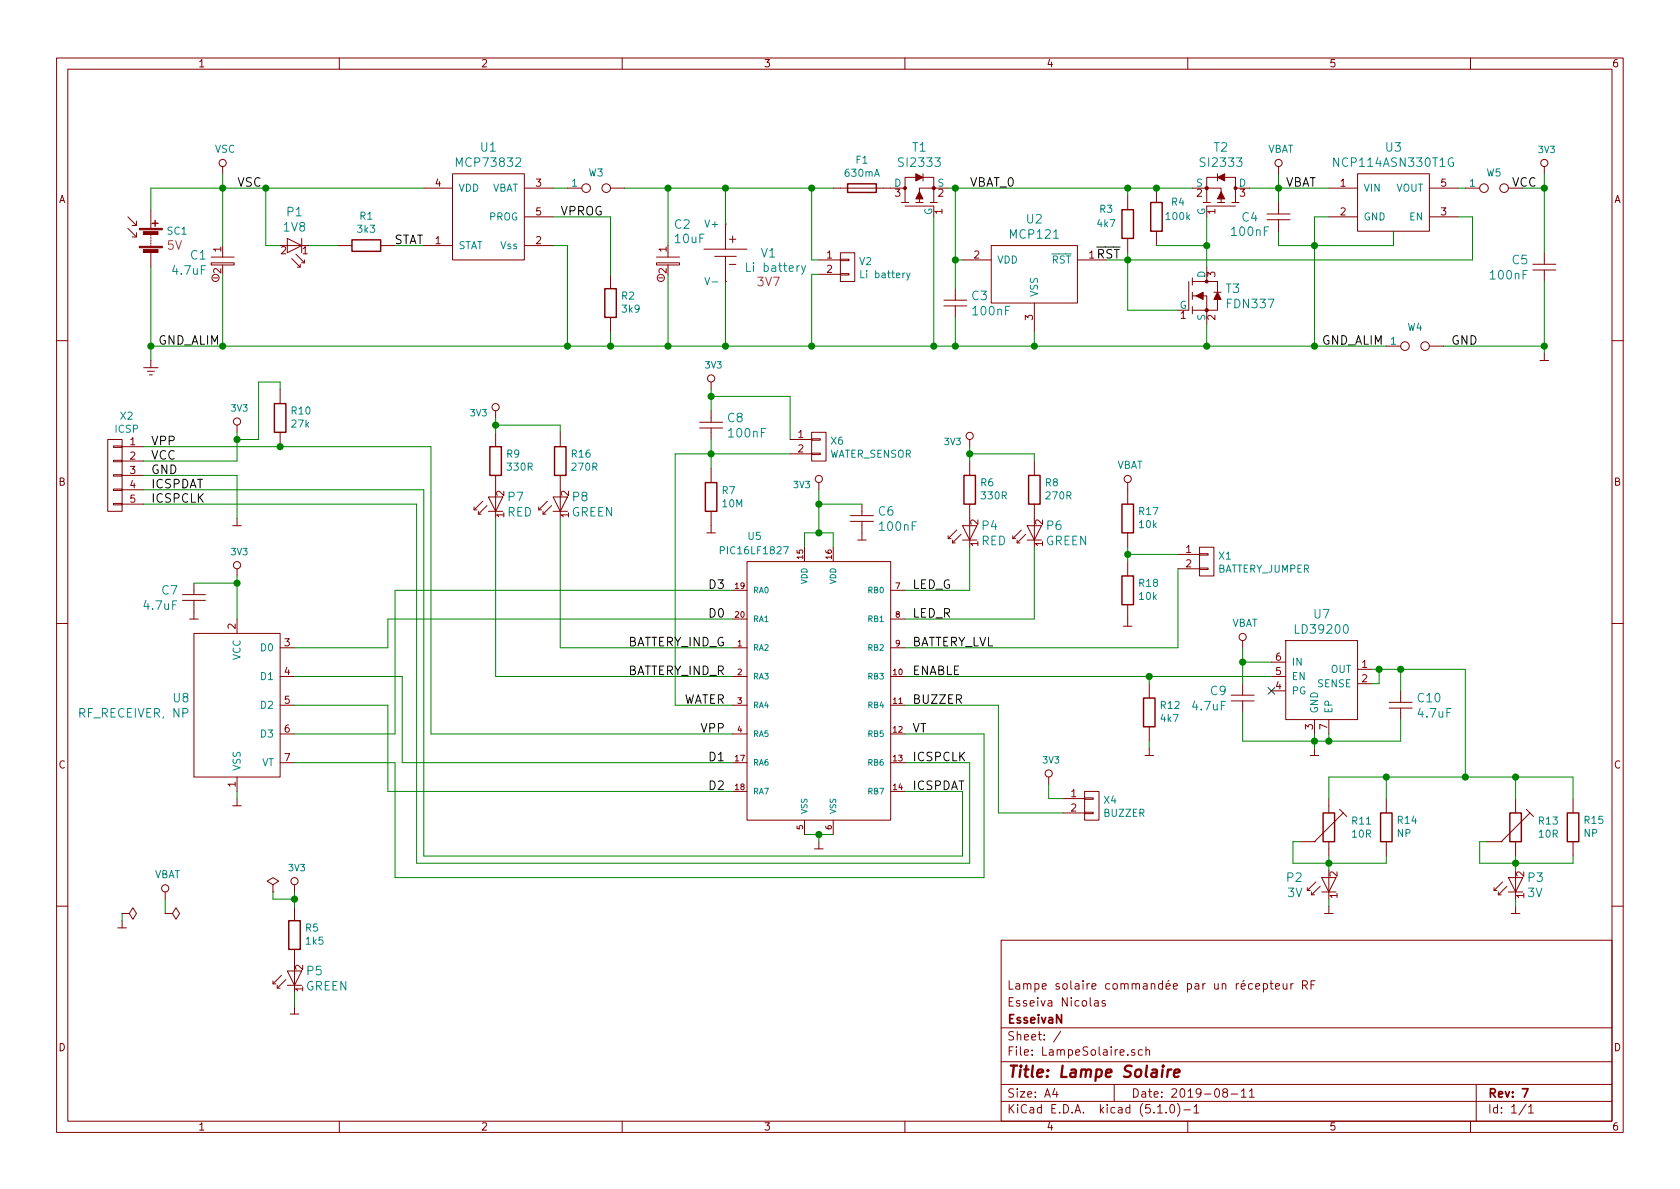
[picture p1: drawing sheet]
EESchema Schematic File Version 4
LIBS:LampeSolaire-cache
EELAYER 29 0
EELAYER END
$Descr A4 11693 8268
encoding utf-8
Sheet 1 1
Title "Lampe Solaire"
Date "2019-08-11"
Rev "7"
Comp "EsseivaN"
Comment1 "Esseiva Nicolas"
Comment2 "Lampe solaire commandée par un récepteur RF"
Comment3 ""
Comment4 ""
$EndDescr
$Comp
L 0EsseivaN_Lib:Solar_Cells SC1
U 1 1
P 1050 1650
F 0 "SC1" H 1158 1703 50  0000 L CNN
F 1 "Solar_Cells" H 1150 1650 50  0001 L CNN
F 2 "0EsseivaN_Lib:Pin_Header_Straight_1x02_Pitch2.54mm" V 1050 1710 50  0001 C CNN
F 3 "" V 1050 1710 50  0000 C CNN
F 4 "5V" H 1158 1604 60  0000 L CNN "Voltage"
	1    1050 1650
	1    0    0    -1  
$EndComp
$Comp
L 0EsseivaN_Lib:MCP73832 U1
U 1 1
P 3400 1500
F 0 "U1" H 3400 1987 60  0000 C CNN
F 1 "MCP73832" H 3400 1881 60  0000 C CNN
F 2 "0EsseivaN_Lib:SOT-23-5_HandSoldering" H 3450 1600 60  0001 C CNN
F 3 "" H 3450 1600 60  0001 C CNN
	1    3400 1500
	1    0    0    -1  
$EndComp
$Comp
L 0EsseivaN_Lib:LED P1
U 1 1
P 2050 1700
F 0 "P1" H 2050 1937 60  0000 C CNN
F 1 "1V8" H 2050 1831 60  0000 C CNN
F 2 "0EsseivaN_Lib:D_0603_HandSoldering" H 2050 1700 60  0001 C CNN
F 3 "" H 2050 1700 60  0000 C CNN
	1    2050 1700
	1    0    0    -1  
$EndComp
$Comp
L 0EsseivaN_Lib:R R1
U 1 1
P 2550 1700
F 0 "R1" V 2343 1700 50  0000 C CNN
F 1 "3k3" V 2434 1700 50  0000 C CNN
F 2 "0EsseivaN_Lib:R_0805_HandSoldering" V 2480 1700 50  0001 C CNN
F 3 "" H 2550 1700 50  0000 C CNN
	1    2550 1700
	0    1    1    0   
$EndComp
$Comp
L 0EsseivaN_Lib:MCP121 U2
U 1 1
P 7200 1800
F 0 "U2" H 7200 2087 60  0000 C CNN
F 1 "MCP121" H 7200 1981 60  0000 C CNN
F 2 "0EsseivaN_Lib:SOT-23_Handsoldering" H 7200 1800 60  0001 C CNN
F 3 "" H 7200 1800 60  0001 C CNN
	1    7200 1800
	1    0    0    -1  
$EndComp
$Comp
L 0EsseivaN_Lib:MIC5504 U3
U 1 1
P 9700 1400
F 0 "U3" H 9700 1787 60  0000 C CNN
F 1 "NCP114ASN330T1G" H 9700 1681 60  0000 C CNN
F 2 "0EsseivaN_Lib:TSOP-5" H 9750 1400 60  0001 C CNN
F 3 "" H 9750 1400 60  0001 C CNN
	1    9700 1400
	1    0    0    -1  
$EndComp
Text Label 9200 2400 0    60   ~ 0
GND_ALIM
Text Label 10700 1300 2    60   ~ 0
VCC
Text Label 7800 1800 2    60   ~ 0
~RST
Text Label 8950 1300 0    60   ~ 0
VBAT
Text Label 1650 1300 0    60   ~ 0
VSC
Text Label 2950 1700 2    60   ~ 0
STAT
Text Label 3900 1500 0    60   ~ 0
VPROG
$Comp
L 0EsseivaN_Lib:R R3
U 1 1
P 7850 1550
F 0 "R3" H 8000 1450 50  0000 C CNN
F 1 "4k7" H 8000 1550 50  0000 C CNN
F 2 "0EsseivaN_Lib:R_0805_HandSoldering" V 7780 1550 50  0001 C CNN
F 3 "" H 7850 1550 50  0000 C CNN
	1    7850 1550
	-1   0    0    1   
$EndComp
$Comp
L 0EsseivaN_Lib:CAPA C3
U 1 1
P 6650 2100
F 0 "C3" V 6597 2208 60  0000 L CNN
F 1 "100nF" V 6703 2208 60  0000 L CNN
F 2 "0EsseivaN_Lib:C_0805_HandSoldering" H 6650 2100 60  0001 C CNN
F 3 "" H 6650 2100 60  0000 C CNN
	1    6650 2100
	0    1    1    0   
$EndComp
$Comp
L 0EsseivaN_Lib:CAPA C5
U 1 1
P 10750 1850
F 0 "C5" V 10697 1743 60  0000 R CNN
F 1 "100nF" V 10803 1743 60  0000 R CNN
F 2 "0EsseivaN_Lib:C_0805_HandSoldering" H 10750 1850 60  0001 C CNN
F 3 "" H 10750 1850 60  0000 C CNN
	1    10750 1850
	0    1    1    0   
$EndComp
Text Label 6350 5500 0    60   ~ 0
ICSPDAT
Text Label 6350 5300 0    60   ~ 0
ICSPCLK
Text Label 5050 5100 2    60   ~ 0
VPP
$Comp
L 0EsseivaN_Lib:CONN_01X05 X2
U 1 1
P 800 3400
F 0 "X2" H 717 3915 50  0000 C CNN
F 1 "ICSP" H 717 3824 50  0000 C CNN
F 2 "0EsseivaN_Lib:Pin_Header_Straight_1x05_Pitch2.54mm" H 800 3400 50  0001 C CNN
F 3 "" H 800 3400 50  0000 C CNN
	1    800  3400
	-1   0    0    -1  
$EndComp
Text Label 1050 3400 0    60   ~ 0
ICSPDAT
Text Label 1050 3500 0    60   ~ 0
ICSPCLK
Text Label 1050 3100 0    60   ~ 0
VPP
Text Label 1050 3200 0    60   ~ 0
VCC
Text Label 1050 3300 0    60   ~ 0
GND
$Comp
L 0EsseivaN_Lib:CAPA C6
U 1 1
P 6000 3600
F 0 "C6" V 5947 3708 60  0000 L CNN
F 1 "100nF" V 6053 3708 60  0000 L CNN
F 2 "0EsseivaN_Lib:C_0805_HandSoldering" H 6000 3600 60  0001 C CNN
F 3 "" H 6000 3600 60  0000 C CNN
	1    6000 3600
	0    1    1    0   
$EndComp
$Comp
L 0EsseivaN_Lib:VBAT #PWR07
U 1 1
P 1150 6250
F 0 "#PWR07" H 1150 6100 50  0001 C CNN
F 1 "VBAT" H 1167 6423 50  0000 C CNN
F 2 "" H 1150 6250 50  0000 C CNN
F 3 "" H 1150 6250 50  0000 C CNN
	1    1150 6250
	1    0    0    -1  
$EndComp
$Comp
L 0EsseivaN_Lib:VSC #PWR01
U 1 1
P 1550 1200
F 0 "#PWR01" H 1550 1050 50  0001 C CNN
F 1 "VSC" H 1567 1373 50  0000 C CNN
F 2 "" H 1550 1200 50  0000 C CNN
F 3 "" H 1550 1200 50  0000 C CNN
	1    1550 1200
	1    0    0    -1  
$EndComp
$Comp
L 0EsseivaN_Lib:3V3 #PWR04
U 1 1
P 2050 6200
F 0 "#PWR04" H 2050 6050 50  0001 C CNN
F 1 "3V3" H 2067 6370 45  0000 C CNN
F 2 "" H 2050 6200 50  0000 C CNN
F 3 "" H 2050 6200 50  0000 C CNN
	1    2050 6200
	1    0    0    -1  
$EndComp
$Comp
L 0EsseivaN_Lib:3V3 #PWR015
U 1 1
P 5700 3400
F 0 "#PWR015" H 5700 3250 50  0001 C CNN
F 1 "3V3" H 5647 3437 45  0000 R CNN
F 2 "" H 5700 3400 50  0000 C CNN
F 3 "" H 5700 3400 50  0000 C CNN
	1    5700 3400
	1    0    0    -1  
$EndComp
$Comp
L 0EsseivaN_Lib:3V3 #PWR03
U 1 1
P 10750 1200
F 0 "#PWR03" H 10750 1050 50  0001 C CNN
F 1 "3V3" H 10767 1370 45  0000 C CNN
F 2 "" H 10750 1200 50  0000 C CNN
F 3 "" H 10750 1200 50  0000 C CNN
	1    10750 1200
	1    0    0    -1  
$EndComp
$Comp
L 0EsseivaN_Lib:LED P2
U 1 1
P 9250 6150
F 0 "P2" V 9197 5972 60  0000 R CNN
F 1 "3V" V 9303 5972 60  0000 R CNN
F 2 "0EsseivaN_Lib:Pin_Header_Straight_1x02_Pitch2.54mm" H 9250 6150 60  0001 C CNN
F 3 "" H 9250 6150 60  0000 C CNN
	1    9250 6150
	0    1    1    0   
$EndComp
$Comp
L 0EsseivaN_Lib:LED P3
U 1 1
P 10550 6150
F 0 "P3" V 10497 6228 60  0000 L CNN
F 1 "3V" V 10603 6228 60  0000 L CNN
F 2 "0EsseivaN_Lib:Pin_Header_Straight_1x02_Pitch2.54mm" H 10550 6150 60  0001 C CNN
F 3 "" H 10550 6150 60  0000 C CNN
	1    10550 6150
	0    1    1    0   
$EndComp
$Comp
L 0EsseivaN_Lib:Fuse F1
U 1 1
P 6000 1300
F 0 "F1" V 5803 1300 50  0000 C CNN
F 1 "630mA" V 5894 1300 50  0000 C CNN
F 2 "Fuse_Holders_and_Fuses:Fuse_SMD1206_HandSoldering" V 5930 1300 50  0001 C CNN
F 3 "" H 6000 1300 50  0000 C CNN
	1    6000 1300
	0    1    1    0   
$EndComp
$Comp
L 0EsseivaN_Lib:CAPA_P C1
U 1 1
P 1550 1800
F 0 "C1" V 1514 1693 60  0000 R CNN
F 1 "4.7uF" V 1620 1693 60  0000 R CNN
F 2 "0EsseivaN_Lib:C_0805_HandSoldering" H 1550 1800 60  0001 C CNN
F 3 "" H 1550 1800 60  0000 C CNN
	1    1550 1800
	0    1    1    0   
$EndComp
$Comp
L 0EsseivaN_Lib:TEST_2P W3
U 1 1
P 4150 1300
F 0 "W3" H 4150 1197 50  0000 C CNN
F 1 "TEST_2P" H 4150 1230 50  0001 C CNN
F 2 "0EsseivaN_Lib:Pin_Header_Straight_1x02_Pitch2.54mm" H 4150 1300 50  0001 C CNN
F 3 "" H 4150 1300 50  0000 C CNN
	1    4150 1300
	1    0    0    1   
$EndComp
$Comp
L power:PWR_FLAG #FLG02
U 1 1
P 850 6350
F 0 "#FLG02" H 850 6445 50  0001 C CNN
F 1 "PWR_FLAG" H 850 6530 50  0001 C CNN
F 2 "" H 850 6350 50  0000 C CNN
F 3 "" H 850 6350 50  0000 C CNN
	1    850  6350
	0    1    1    0   
$EndComp
Text Label 10100 2400 0    60   ~ 0
GND
$Comp
L 0EsseivaN_Lib:TEST_2P W4
U 1 1
P 9850 2400
F 0 "W4" H 9850 2533 50  0000 C CNN
F 1 "TEST_2P" H 9850 2330 50  0001 C CNN
F 2 "0EsseivaN_Lib:Pin_Header_Straight_1x02_Pitch2.54mm" H 9850 2400 50  0001 C CNN
F 3 "" H 9850 2400 50  0000 C CNN
	1    9850 2400
	1    0    0    -1  
$EndComp
Text Label 1100 2400 0    60   ~ 0
GND_ALIM
Wire Wire Line
	7850 1750 7850 1800
Wire Wire Line
	5700 3400 5700 3500
Connection ~ 10750 1300
Connection ~ 9150 1700
Wire Wire Line
	8900 1700 9150 1700
Wire Wire Line
	8900 1600 8900 1700
Connection ~ 8900 1300
Wire Wire Line
	8900 1300 8900 1400
Connection ~ 9150 2400
Wire Wire Line
	9150 1500 9250 1500
Connection ~ 6650 2400
Wire Wire Line
	6650 2400 6650 2200
Connection ~ 6650 1800
Wire Wire Line
	7850 1300 7850 1350
Wire Wire Line
	7700 1800 7850 1800
Wire Wire Line
	6650 1800 6700 1800
Wire Wire Line
	10750 1200 10750 1300
Wire Wire Line
	10750 1950 10750 2400
Wire Wire Line
	10250 1500 10150 1500
Wire Wire Line
	7200 2400 7200 2300
Connection ~ 6650 1300
Connection ~ 4650 2400
Connection ~ 4650 1300
Connection ~ 4250 2400
Wire Wire Line
	4650 2400 4650 1900
Wire Wire Line
	4350 1300 4650 1300
Wire Wire Line
	6650 1300 7850 1300
Wire Wire Line
	4650 1700 4650 1300
Connection ~ 1550 2400
Wire Wire Line
	1550 2400 1550 1900
Connection ~ 1550 1300
Wire Wire Line
	1550 1200 1550 1300
Connection ~ 3950 2400
Wire Wire Line
	4250 2400 4250 2300
Wire Wire Line
	3850 1500 4250 1500
Wire Wire Line
	3950 1700 3850 1700
Wire Wire Line
	3950 2400 3950 1700
Connection ~ 1850 1300
Wire Wire Line
	1550 1300 1850 1300
Wire Wire Line
	1850 1700 1850 1300
Wire Wire Line
	1850 1700 1950 1700
Wire Wire Line
	1650 3200 1650 3050
Wire Wire Line
	1650 3300 1650 3600
Wire Wire Line
	2950 3400 2950 5950
Wire Wire Line
	6700 5500 6300 5500
Wire Wire Line
	2900 3500 2900 6000
Wire Wire Line
	6750 6000 6750 5300
Wire Wire Line
	6750 5300 6300 5300
Wire Wire Line
	5700 3500 6000 3500
Connection ~ 5700 3500
Wire Wire Line
	2050 6200 2050 6250
Wire Wire Line
	1150 6250 1150 6350
Connection ~ 1050 2400
Wire Wire Line
	3850 1300 3950 1300
Wire Wire Line
	1050 1850 1050 2400
$Comp
L 0EsseivaN_Lib:GND #PWR017
U 1 1
P 6000 3700
F 0 "#PWR017" H 6000 3400 50  0001 C CNN
F 1 "GND" H 6000 3500 50  0001 C CNN
F 2 "" H 6000 3700 50  0000 C CNN
F 3 "" H 6000 3700 50  0000 C CNN
	1    6000 3700
	1    0    0    -1  
$EndComp
$Comp
L 0EsseivaN_Lib:GND #PWR023
U 1 1
P 9150 5200
F 0 "#PWR023" H 9150 4900 50  0001 C CNN
F 1 "GND" H 9150 5000 50  0001 C CNN
F 2 "" H 9150 5200 50  0000 C CNN
F 3 "" H 9150 5200 50  0000 C CNN
	1    9150 5200
	1    0    0    -1  
$EndComp
$Comp
L 0EsseivaN_Lib:GND #PWR05
U 1 1
P 850 6400
F 0 "#PWR05" H 850 6100 50  0001 C CNN
F 1 "GND" H 850 6200 50  0001 C CNN
F 2 "" H 850 6400 50  0000 C CNN
F 3 "" H 850 6400 50  0000 C CNN
	1    850  6400
	1    0    0    -1  
$EndComp
$Comp
L 0EsseivaN_Lib:GND #PWR013
U 1 1
P 1650 3600
F 0 "#PWR013" H 1650 3300 50  0001 C CNN
F 1 "GND" H 1650 3400 50  0001 C CNN
F 2 "" H 1650 3600 50  0000 C CNN
F 3 "" H 1650 3600 50  0000 C CNN
	1    1650 3600
	1    0    0    -1  
$EndComp
$Comp
L 0EsseivaN_Lib:GND #PWR016
U 1 1
P 5700 5850
F 0 "#PWR016" H 5700 5550 50  0001 C CNN
F 1 "GND" H 5700 5650 50  0001 C CNN
F 2 "" H 5700 5850 50  0000 C CNN
F 3 "" H 5700 5850 50  0000 C CNN
	1    5700 5850
	1    0    0    -1  
$EndComp
Wire Wire Line
	9700 1700 9700 1600
$Comp
L 0EsseivaN_Lib:GND #PWR032
U 1 1
P 9250 6300
F 0 "#PWR032" H 9250 6000 50  0001 C CNN
F 1 "GND" H 9250 6100 50  0001 C CNN
F 2 "" H 9250 6300 50  0000 C CNN
F 3 "" H 9250 6300 50  0000 C CNN
	1    9250 6300
	1    0    0    -1  
$EndComp
$Comp
L 0EsseivaN_Lib:TEST_2P W5
U 1 1
P 10400 1300
F 0 "W5" H 10400 1197 50  0000 C CNN
F 1 "TEST_2P" H 10400 1230 50  0001 C CNN
F 2 "0EsseivaN_Lib:Pin_Header_Straight_1x02_Pitch2.54mm" H 10400 1300 50  0001 C CNN
F 3 "" H 10400 1300 50  0000 C CNN
	1    10400 1300
	1    0    0    1   
$EndComp
Wire Wire Line
	10150 1300 10200 1300
Wire Wire Line
	10600 1300 10750 1300
Wire Wire Line
	10050 2400 10750 2400
$Comp
L 0EsseivaN_Lib:R R10
U 1 1
P 1950 2900
F 0 "R10" H 1880 2854 50  0000 R CNN
F 1 "27k" H 1880 2945 50  0000 R CNN
F 2 "0EsseivaN_Lib:R_0805_HandSoldering" V 1880 2900 50  0001 C CNN
F 3 "" H 1950 2900 50  0000 C CNN
	1    1950 2900
	-1   0    0    1   
$EndComp
$Comp
L power:PWR_FLAG #FLG03
U 1 1
P 1150 6350
F 0 "#FLG03" H 1150 6445 50  0001 C CNN
F 1 "PWR_FLAG" H 1150 6530 50  0001 C CNN
F 2 "" H 1150 6350 50  0000 C CNN
F 3 "" H 1150 6350 50  0000 C CNN
	1    1150 6350
	0    1    1    0   
$EndComp
$Comp
L power:PWR_FLAG #FLG01
U 1 1
P 1900 6200
F 0 "#FLG01" H 1900 6295 50  0001 C CNN
F 1 "PWR_FLAG" H 1900 6380 50  0001 C CNN
F 2 "" H 1900 6200 50  0000 C CNN
F 3 "" H 1900 6200 50  0000 C CNN
	1    1900 6200
	1    0    0    -1  
$EndComp
Wire Wire Line
	9150 1700 9700 1700
Wire Wire Line
	9150 1700 9150 1500
Wire Wire Line
	8900 1300 9250 1300
Wire Wire Line
	9150 2400 9650 2400
Wire Wire Line
	6650 2400 7200 2400
Wire Wire Line
	6650 1800 6650 2000
Wire Wire Line
	6650 1300 6650 1800
Wire Wire Line
	4650 1300 5050 1300
Wire Wire Line
	1550 2400 3950 2400
Wire Wire Line
	1550 1300 1550 1700
Wire Wire Line
	3950 2400 4250 2400
Wire Wire Line
	1850 1300 2950 1300
Wire Wire Line
	5700 3500 5700 3700
Wire Wire Line
	1050 2400 1550 2400
Wire Wire Line
	850  6350 850  6400
Wire Wire Line
	4650 2400 5050 2400
Wire Wire Line
	5050 1950 5050 2400
$Comp
L 0EsseivaN_Lib:MOSFET-P T1
U 1 1
P 6400 1300
F 0 "T1" H 6400 1587 60  0000 C CNN
F 1 "SI2333" H 6400 1481 60  0000 C CNN
F 2 "0EsseivaN_Lib:SOT-23_Handsoldering" H 6400 1275 60  0001 C CNN
F 3 "" H 6400 1275 60  0001 C CNN
	1    6400 1300
	1    0    0    -1  
$EndComp
Connection ~ 5050 1300
Wire Wire Line
	6600 1300 6650 1300
Wire Wire Line
	6500 1500 6500 2400
Connection ~ 6500 2400
Wire Wire Line
	6500 2400 6650 2400
$Comp
L 0EsseivaN_Lib:MOSFET-P T2
U 1 1
P 8500 1300
F 0 "T2" H 8500 1587 60  0000 C CNN
F 1 "SI2333" H 8500 1481 60  0000 C CNN
F 2 "0EsseivaN_Lib:SOT-23_Handsoldering" H 8500 1275 60  0001 C CNN
F 3 "" H 8500 1275 60  0001 C CNN
	1    8500 1300
	-1   0    0    -1  
$EndComp
$Comp
L 0EsseivaN_Lib:MOSFET-N T3
U 1 1
P 8400 2050
F 0 "T3" V 8347 2178 60  0000 L CNN
F 1 "FDN337" V 8453 2178 60  0000 L CNN
F 2 "0EsseivaN_Lib:SOT-23_Handsoldering" H 8400 2025 60  0001 C CNN
F 3 "" H 8400 2025 60  0001 C CNN
	1    8400 2050
	0    1    1    0   
$EndComp
Wire Wire Line
	10250 1500 10250 1800
Wire Wire Line
	7850 1300 8050 1300
Connection ~ 7850 1300
Wire Wire Line
	8700 1300 8900 1300
$Comp
L 0EsseivaN_Lib:R R4
U 1 1
P 8050 1500
F 0 "R4" H 7900 1400 50  0000 C CNN
F 1 "100k" H 7900 1500 50  0000 C CNN
F 2 "0EsseivaN_Lib:R_0805_HandSoldering" V 7980 1500 50  0001 C CNN
F 3 "" H 8050 1500 50  0000 C CNN
	1    8050 1500
	-1   0    0    1   
$EndComp
Wire Wire Line
	8050 1700 8400 1700
Wire Wire Line
	8400 1700 8400 1500
Wire Wire Line
	8400 1850 8400 1700
Connection ~ 8400 1700
Connection ~ 7850 1800
Wire Wire Line
	8200 2150 7850 2150
Wire Wire Line
	7850 2150 7850 1800
Wire Wire Line
	8400 2250 8400 2400
Connection ~ 8400 2400
Wire Wire Line
	8400 2400 9150 2400
Wire Wire Line
	7200 2400 8400 2400
Connection ~ 7200 2400
Connection ~ 8050 1300
Wire Wire Line
	8050 1300 8300 1300
Wire Wire Line
	10750 2450 10750 2400
Wire Wire Line
	1050 2400 1050 2500
$Comp
L 0EsseivaN_Lib:GND_ALIM #PWR06
U 1 1
P 1050 2500
F 0 "#PWR06" H 1050 2200 50  0001 C CNN
F 1 "GND_ALIM" H 1050 2300 50  0001 C CNN
F 2 "" H 1050 2500 50  0000 C CNN
F 3 "" H 1050 2500 50  0000 C CNN
	1    1050 2500
	1    0    0    -1  
$EndComp
Text Label 6750 1300 0    60   ~ 0
VBAT_0
Connection ~ 10750 2400
Wire Wire Line
	2750 1700 2950 1700
Wire Wire Line
	2150 1700 2350 1700
Wire Wire Line
	2950 5950 6700 5950
Wire Wire Line
	2900 6000 6750 6000
Wire Wire Line
	7850 1800 10250 1800
Wire Wire Line
	9250 6250 9250 6300
$Comp
L 0EsseivaN_Lib:GND #PWR0101
U 1 1
P 10550 6300
F 0 "#PWR0101" H 10550 6000 50  0001 C CNN
F 1 "GND" H 10550 6100 50  0001 C CNN
F 2 "" H 10550 6300 50  0000 C CNN
F 3 "" H 10550 6300 50  0000 C CNN
	1    10550 6300
	1    0    0    -1  
$EndComp
Wire Wire Line
	3000 5100 5100 5100
$Comp
L 0EsseivaN_Lib:CAPA C4
U 1 1
P 8900 1500
F 0 "C4" V 8900 1300 60  0000 C CNN
F 1 "100nF" V 9000 1300 60  0000 C CNN
F 2 "0EsseivaN_Lib:C_0805_HandSoldering" H 8900 1500 60  0001 C CNN
F 3 "" H 8900 1500 60  0000 C CNN
	1    8900 1500
	0    1    1    0   
$EndComp
$Comp
L 0EsseivaN_Lib:CAPA_P C2
U 1 1
P 4650 1800
F 0 "C2" V 4400 1900 60  0000 C CNN
F 1 "10uF" V 4500 1950 60  0000 C CNN
F 2 "0EsseivaN_Lib:C_0805_HandSoldering" H 4650 1800 60  0001 C CNN
F 3 "" H 4650 1800 60  0000 C CNN
	1    4650 1800
	0    1    1    0   
$EndComp
Text Label 6350 4700 0    60   ~ 0
ENABLE
$Comp
L 0EsseivaN_Lib:LED P4
U 1 1
P 6750 3700
F 0 "P4" V 6697 3778 60  0000 L CNN
F 1 "RED" V 6803 3778 60  0000 L CNN
F 2 "0EsseivaN_Lib:D_0603_HandSoldering" H 6750 3700 60  0001 C CNN
F 3 "" H 6750 3700 60  0000 C CNN
	1    6750 3700
	0    1    1    0   
$EndComp
Wire Wire Line
	1000 3100 1950 3100
Wire Wire Line
	1000 3200 1650 3200
Wire Wire Line
	1000 3300 1650 3300
Wire Wire Line
	1000 3400 2950 3400
Wire Wire Line
	1000 3500 2900 3500
$Comp
L 0EsseivaN_Lib:3V3 #PWR012
U 1 1
P 1650 3000
F 0 "#PWR012" H 1650 2850 50  0001 C CNN
F 1 "3V3" H 1667 3170 45  0000 C CNN
F 2 "" H 1650 3000 50  0000 C CNN
F 3 "" H 1650 3000 50  0000 C CNN
	1    1650 3000
	1    0    0    -1  
$EndComp
Connection ~ 1950 3100
Wire Wire Line
	1950 3100 3000 3100
Wire Wire Line
	1650 3050 1800 3050
Wire Wire Line
	1800 3050 1800 2650
Wire Wire Line
	1800 2650 1950 2650
Wire Wire Line
	1950 2650 1950 2700
Connection ~ 1650 3050
Wire Wire Line
	1650 3050 1650 3000
Wire Wire Line
	3000 3100 3000 5100
$Comp
L 0EsseivaN_Lib:R R6
U 1 1
P 6750 3400
F 0 "R6" H 6680 3354 50  0000 R CNN
F 1 "330R" H 6680 3445 50  0000 R CNN
F 2 "0EsseivaN_Lib:R_0805_HandSoldering" V 6680 3400 50  0001 C CNN
F 3 "" H 6750 3400 50  0000 C CNN
	1    6750 3400
	-1   0    0    1   
$EndComp
$Comp
L 0EsseivaN_Lib:3V3 #PWR0106
U 1 1
P 6750 3100
F 0 "#PWR0106" H 6750 2950 50  0001 C CNN
F 1 "3V3" H 6697 3137 45  0000 R CNN
F 2 "" H 6750 3100 50  0000 C CNN
F 3 "" H 6750 3100 50  0000 C CNN
	1    6750 3100
	1    0    0    -1  
$EndComp
Text Label 6350 4100 0    60   ~ 0
LED_G
$Comp
L 0EsseivaN_Lib:R R2
U 1 1
P 4250 2100
F 0 "R2" H 4180 2054 50  0000 R CNN
F 1 "3k9" H 4180 2145 50  0000 R CNN
F 2 "0EsseivaN_Lib:R_0805_HandSoldering" V 4180 2100 50  0001 C CNN
F 3 "" H 4250 2100 50  0000 C CNN
	1    4250 2100
	-1   0    0    1   
$EndComp
Wire Wire Line
	4250 1500 4250 1900
Wire Wire Line
	1050 1300 1050 1450
$Comp
L 0EsseivaN_Lib:VBAT #PWR027
U 1 1
P 8650 4500
F 0 "#PWR027" H 8650 4350 50  0001 C CNN
F 1 "VBAT" H 8667 4673 50  0000 C CNN
F 2 "" H 8650 4500 50  0000 C CNN
F 3 "" H 8650 4500 50  0000 C CNN
	1    8650 4500
	1    0    0    -1  
$EndComp
Wire Wire Line
	9250 6000 9250 6050
Wire Wire Line
	10550 6000 10550 6050
Wire Wire Line
	5600 3800 5600 3700
Wire Wire Line
	5600 3700 5700 3700
Connection ~ 5700 3700
Wire Wire Line
	5800 3800 5800 3700
Wire Wire Line
	5800 3700 5700 3700
Wire Wire Line
	5600 5800 5700 5800
Connection ~ 5700 5800
Wire Wire Line
	5700 5800 5800 5800
Wire Wire Line
	8650 4500 8650 4600
Wire Wire Line
	8850 4600 8650 4600
Connection ~ 8650 4600
$Comp
L 0EsseivaN_Lib:CAPA C9
U 1 1
P 8650 4850
F 0 "C9" V 8597 4743 60  0000 R CNN
F 1 "4.7uF" V 8703 4743 60  0000 R CNN
F 2 "0EsseivaN_Lib:C_0805_HandSoldering" H 8650 4850 60  0001 C CNN
F 3 "" H 8650 4850 60  0000 C CNN
	1    8650 4850
	0    1    1    0   
$EndComp
Wire Wire Line
	8650 4950 8650 5150
Wire Wire Line
	8650 5150 9150 5150
Wire Wire Line
	9150 5150 9150 5100
Wire Wire Line
	9150 5150 9150 5200
Connection ~ 9150 5150
$Comp
L 0EsseivaN_Lib:LD39200 U7
U 1 1
P 9200 4700
F 0 "U7" H 9200 5137 60  0000 C CNN
F 1 "LD39200" H 9200 5031 60  0000 C CNN
F 2 "0EsseivaN_Lib:DFN-6-1EP_3x3mm_Pitch0.95mm" H 10350 4450 60  0001 C CNN
F 3 "" H 10350 4450 60  0001 C CNN
	1    9200 4700
	1    0    0    -1  
$EndComp
Wire Wire Line
	8650 4600 8650 4750
NoConn ~ 8850 4800
Wire Wire Line
	10550 6250 10550 6300
Wire Wire Line
	9550 4650 9600 4650
Wire Wire Line
	9550 4750 9600 4750
Wire Wire Line
	9600 4750 9600 4650
$Comp
L 0EsseivaN_Lib:CAPA C10
U 1 1
P 9750 4900
F 0 "C10" V 9697 5008 60  0000 L CNN
F 1 "4.7uF" V 9803 5008 60  0000 L CNN
F 2 "0EsseivaN_Lib:C_0805_HandSoldering" H 9750 4900 60  0001 C CNN
F 3 "" H 9750 4900 60  0000 C CNN
	1    9750 4900
	0    1    1    0   
$EndComp
Wire Wire Line
	9600 4650 9750 4650
Connection ~ 9600 4650
Wire Wire Line
	9750 4650 9750 4800
Wire Wire Line
	9750 5000 9750 5150
Wire Wire Line
	9750 5150 9250 5150
Wire Wire Line
	9250 5100 9250 5150
Connection ~ 9250 5150
Wire Wire Line
	9250 5150 9150 5150
$Comp
L 0EsseivaN_Lib:R R12
U 1 1
P 8000 4950
F 0 "R12" H 7930 4904 50  0000 R CNN
F 1 "4k7" H 7930 4995 50  0000 R CNN
F 2 "0EsseivaN_Lib:R_0805_HandSoldering" V 7930 4950 50  0001 C CNN
F 3 "" H 8000 4950 50  0000 C CNN
	1    8000 4950
	-1   0    0    1   
$EndComp
Wire Wire Line
	8000 4700 8000 4750
Wire Wire Line
	8000 5150 8000 5200
$Comp
L 0EsseivaN_Lib:GND #PWR0107
U 1 1
P 10750 2450
F 0 "#PWR0107" H 10750 2150 50  0001 C CNN
F 1 "GND" H 10750 2250 50  0001 C CNN
F 2 "" H 10750 2450 50  0000 C CNN
F 3 "" H 10750 2450 50  0000 C CNN
	1    10750 2450
	1    0    0    -1  
$EndComp
Connection ~ 8000 4700
Wire Wire Line
	8000 4700 8850 4700
$Comp
L 0EsseivaN_Lib:Trimmer R11
U 1 1
P 9250 5750
F 0 "R11" H 9403 5796 50  0000 L CNN
F 1 "10R" H 9403 5705 50  0000 L CNN
F 2 "0EsseivaN_Lib:Potentiometer_Trimmer_Bourns_3006P" V 9180 5750 50  0001 C CNN
F 3 "" H 9250 5750 50  0000 C CNN
	1    9250 5750
	1    0    0    -1  
$EndComp
Wire Wire Line
	9250 6000 9250 5950
$Comp
L 0EsseivaN_Lib:Trimmer R13
U 1 1
P 10550 5750
F 0 "R13" H 10703 5796 50  0000 L CNN
F 1 "10R" H 10703 5705 50  0000 L CNN
F 2 "0EsseivaN_Lib:Potentiometer_Trimmer_Bourns_3006P" V 10480 5750 50  0001 C CNN
F 3 "" H 10550 5750 50  0000 C CNN
	1    10550 5750
	1    0    0    -1  
$EndComp
Wire Wire Line
	10350 5850 10300 5850
Wire Wire Line
	10300 5850 10300 6000
Wire Wire Line
	10300 6000 10550 6000
Wire Wire Line
	10550 6000 10550 5950
Connection ~ 9250 6000
Connection ~ 10550 6000
Wire Wire Line
	1050 1300 1550 1300
Wire Wire Line
	5700 5850 5700 5800
$Comp
L 0EsseivaN_Lib:R R14
U 1 1
P 9650 5750
F 0 "R14" H 9580 5704 50  0000 R CNN
F 1 "NP" H 9580 5795 50  0000 R CNN
F 2 "0EsseivaN_Lib:R_0805_HandSoldering" V 9580 5750 50  0001 C CNN
F 3 "" H 9650 5750 50  0000 C CNN
	1    9650 5750
	-1   0    0    1   
$EndComp
Wire Wire Line
	9750 4650 10200 4650
Wire Wire Line
	10200 4650 10200 5400
Wire Wire Line
	10200 5400 10550 5400
Wire Wire Line
	10550 5400 10550 5550
Connection ~ 9750 4650
Wire Wire Line
	10200 5400 9650 5400
Wire Wire Line
	9250 5400 9250 5550
Connection ~ 10200 5400
Wire Wire Line
	9650 5550 9650 5400
Connection ~ 9650 5400
Wire Wire Line
	9650 5400 9250 5400
Wire Wire Line
	9650 6000 9250 6000
Wire Wire Line
	9050 5850 9000 5850
Wire Wire Line
	9000 5850 9000 6000
Wire Wire Line
	9000 6000 9250 6000
Wire Wire Line
	9650 5950 9650 6000
$Comp
L 0EsseivaN_Lib:R R15
U 1 1
P 10950 5750
F 0 "R15" H 10880 5704 50  0000 R CNN
F 1 "NP" H 10880 5795 50  0000 R CNN
F 2 "0EsseivaN_Lib:R_0805_HandSoldering" V 10880 5750 50  0001 C CNN
F 3 "" H 10950 5750 50  0000 C CNN
	1    10950 5750
	-1   0    0    1   
$EndComp
Wire Wire Line
	10950 5550 10950 5400
Wire Wire Line
	10950 5400 10550 5400
Connection ~ 10550 5400
Wire Wire Line
	10950 5950 10950 6000
Wire Wire Line
	10950 6000 10550 6000
$Comp
L 0EsseivaN_Lib:3V3 #PWR09
U 1 1
P 7300 5450
F 0 "#PWR09" H 7300 5300 50  0001 C CNN
F 1 "3V3" H 7317 5620 45  0000 C CNN
F 2 "" H 7300 5450 50  0000 C CNN
F 3 "" H 7300 5450 50  0000 C CNN
	1    7300 5450
	1    0    0    -1  
$EndComp
$Comp
L 0EsseivaN_Lib:CONN_01X02 X4
U 1 1
P 7600 5600
F 0 "X4" H 7678 5641 50  0000 L CNN
F 1 "BUZZER" H 7678 5550 50  0000 L CNN
F 2 "0EsseivaN_Lib:Pin_Header_Straight_1x02_Pitch2.54mm" H 7600 5550 50  0001 C CNN
F 3 "" H 7600 5550 50  0000 C CNN
	1    7600 5600
	1    0    0    -1  
$EndComp
Text Label 5050 4900 2    60   ~ 0
WATER
$Comp
L 0EsseivaN_Lib:3V3 #PWR0108
U 1 1
P 1650 4000
F 0 "#PWR0108" H 1650 3850 50  0001 C CNN
F 1 "3V3" H 1667 4170 45  0000 C CNN
F 2 "" H 1650 4000 50  0000 C CNN
F 3 "" H 1650 4000 50  0000 C CNN
	1    1650 4000
	1    0    0    -1  
$EndComp
$Comp
L 0EsseivaN_Lib:GND #PWR0109
U 1 1
P 1650 5550
F 0 "#PWR0109" H 1650 5250 50  0001 C CNN
F 1 "GND" H 1650 5350 50  0001 C CNN
F 2 "" H 1650 5550 50  0000 C CNN
F 3 "" H 1650 5550 50  0000 C CNN
	1    1650 5550
	1    0    0    -1  
$EndComp
Wire Wire Line
	6700 5500 6700 5950
Wire Wire Line
	1650 5550 1650 5500
$Comp
L 0EsseivaN_Lib:RF_RECEIVER U8
U 1 1
P 1650 4900
F 0 "U8" H 1323 4953 60  0000 R CNN
F 1 "RF_RECEIVER, NP" H 1323 4847 60  0000 R CNN
F 2 "0EsseivaN_Lib:RF_RECEIVER" H 1650 4900 60  0001 C CNN
F 3 "" H 1650 4900 60  0001 C CNN
	1    1650 4900
	1    0    0    -1  
$EndComp
$Comp
L 0EsseivaN_Lib:GND #PWR0102
U 1 1
P 1350 4250
F 0 "#PWR0102" H 1350 3950 50  0001 C CNN
F 1 "GND" H 1350 4050 50  0001 C CNN
F 2 "" H 1350 4250 50  0000 C CNN
F 3 "" H 1350 4250 50  0000 C CNN
	1    1350 4250
	1    0    0    -1  
$EndComp
$Comp
L 0EsseivaN_Lib:CAPA C7
U 1 1
P 1350 4150
F 0 "C7" V 1297 4043 60  0000 R CNN
F 1 "4.7uF" V 1403 4043 60  0000 R CNN
F 2 "0EsseivaN_Lib:C_0805_HandSoldering" H 1350 4150 60  0001 C CNN
F 3 "" H 1350 4150 60  0000 C CNN
	1    1350 4150
	0    1    1    0   
$EndComp
Wire Wire Line
	1650 4300 1650 4050
Wire Wire Line
	1650 4050 1350 4050
Wire Wire Line
	1650 4000 1650 4050
Connection ~ 1650 4050
Wire Wire Line
	7300 5450 7300 5550
Wire Wire Line
	7300 5550 7400 5550
Text Label 6350 5100 0    60   ~ 0
VT
Text Label 5050 4300 2    60   ~ 0
D0
Text Label 5050 5300 2    60   ~ 0
D1
Text Label 5050 5500 2    60   ~ 0
D2
Text Label 5050 4100 2    60   ~ 0
D3
Text Label 6350 4900 0    60   ~ 0
BUZZER
$Comp
L 0EsseivaN_Lib:GND #PWR0103
U 1 1
P 8000 5200
F 0 "#PWR0103" H 8000 4900 50  0001 C CNN
F 1 "GND" H 8000 5000 50  0001 C CNN
F 2 "" H 8000 5200 50  0000 C CNN
F 3 "" H 8000 5200 50  0000 C CNN
	1    8000 5200
	1    0    0    -1  
$EndComp
$Comp
L 0EsseivaN_Lib:VBAT #PWR02
U 1 1
P 8900 1200
F 0 "#PWR02" H 8900 1050 50  0001 C CNN
F 1 "VBAT" H 8917 1373 50  0000 C CNN
F 2 "" H 8900 1200 50  0000 C CNN
F 3 "" H 8900 1200 50  0000 C CNN
	1    8900 1200
	1    0    0    -1  
$EndComp
Wire Wire Line
	10750 1300 10750 1750
Wire Wire Line
	9150 1700 9150 2400
Wire Wire Line
	8900 1200 8900 1300
Wire Wire Line
	6300 4700 8000 4700
$Comp
L 0EsseivaN_Lib:GND #PWR0104
U 1 1
P 4950 3650
F 0 "#PWR0104" H 4950 3350 50  0001 C CNN
F 1 "GND" H 4950 3450 50  0001 C CNN
F 2 "" H 4950 3650 50  0000 C CNN
F 3 "" H 4950 3650 50  0000 C CNN
	1    4950 3650
	1    0    0    -1  
$EndComp
Wire Wire Line
	4250 2400 4650 2400
$Comp
L 0EsseivaN_Lib:R R7
U 1 1
P 4950 3450
F 0 "R7" H 5020 3496 50  0000 L CNN
F 1 "10M" H 5020 3405 50  0000 L CNN
F 2 "0EsseivaN_Lib:R_0805_HandSoldering" V 4880 3450 50  0001 C CNN
F 3 "" H 4950 3450 50  0000 C CNN
	1    4950 3450
	1    0    0    -1  
$EndComp
$Comp
L 0EsseivaN_Lib:3V3 #PWR0105
U 1 1
P 4950 2700
F 0 "#PWR0105" H 4950 2550 50  0001 C CNN
F 1 "3V3" H 4967 2870 45  0000 C CNN
F 2 "" H 4950 2700 50  0000 C CNN
F 3 "" H 4950 2700 50  0000 C CNN
	1    4950 2700
	1    0    0    -1  
$EndComp
$Comp
L 0EsseivaN_Lib:CAPA C8
U 1 1
P 4950 2950
F 0 "C8" V 4897 3058 60  0000 L CNN
F 1 "100nF" V 5003 3058 60  0000 L CNN
F 2 "0EsseivaN_Lib:C_0805_HandSoldering" H 4950 2950 60  0001 C CNN
F 3 "" H 4950 2950 60  0000 C CNN
	1    4950 2950
	0    1    1    0   
$EndComp
Wire Wire Line
	4950 3250 4950 3150
Connection ~ 4950 3150
Wire Wire Line
	4950 3050 4950 3150
Wire Wire Line
	4950 3150 5500 3150
Wire Wire Line
	4950 2700 4950 2750
$Comp
L 0EsseivaN_Lib:CONN_01X02 X6
U 1 1
P 5700 3100
F 0 "X6" H 5778 3141 50  0000 L CNN
F 1 "WATER_SENSOR" H 5778 3050 50  0000 L CNN
F 2 "0EsseivaN_Lib:Pin_Header_Straight_1x02_Pitch2.54mm" H 5700 3050 50  0001 C CNN
F 3 "" H 5700 3050 50  0000 C CNN
	1    5700 3100
	1    0    0    -1  
$EndComp
Wire Wire Line
	4950 2750 5500 2750
Wire Wire Line
	5500 2750 5500 3050
Connection ~ 4950 2750
Wire Wire Line
	4950 2750 4950 2850
Wire Wire Line
	4950 3150 4700 3150
Wire Wire Line
	4700 3150 4700 4900
Wire Wire Line
	4700 4900 5100 4900
$Comp
L 0EsseivaN_Lib:CONN_01X02 V2
U 1 1
P 5900 1850
F 0 "V2" H 5978 1891 50  0000 L CNN
F 1 "Li battery" H 5978 1800 50  0000 L CNN
F 2 "0EsseivaN_Lib:Pin_Header_Straight_1x02_Pitch2.54mm" H 5900 1800 50  0001 C CNN
F 3 "" H 5900 1800 50  0000 C CNN
	1    5900 1850
	1    0    0    -1  
$EndComp
$Comp
L 0EsseivaN_Lib:LiPo V1
U 1 1
P 5050 1750
F 0 "V1" H 5350 1750 60  0000 C CNN
F 1 "Li battery" H 5400 1650 60  0000 C CNN
F 2 "0EsseivaN_Lib:18650 Battery holder" H 5060 1800 60  0001 C CNN
F 3 "" H 5060 1800 60  0001 C CNN
F 4 "3V7" H 5350 1550 60  0000 C CNN "Voltage"
F 5 "3200mAh" H 5050 1750 60  0001 C CNN "Capacity"
	1    5050 1750
	1    0    0    -1  
$EndComp
Wire Wire Line
	5050 1300 5050 1550
Wire Wire Line
	5050 2400 5650 2400
Connection ~ 5050 2400
Wire Wire Line
	5050 1300 5650 1300
Wire Wire Line
	5700 1800 5650 1800
Wire Wire Line
	5650 1800 5650 1300
Connection ~ 5650 1300
Wire Wire Line
	5650 1300 5800 1300
Wire Wire Line
	5700 1900 5650 1900
Wire Wire Line
	5650 1900 5650 2400
Connection ~ 5650 2400
Wire Wire Line
	5650 2400 6500 2400
Wire Wire Line
	5100 4100 2750 4100
Wire Wire Line
	2750 4100 2750 5100
Wire Wire Line
	2750 5100 2050 5100
$Comp
L 0EsseivaN_Lib:PIC16F1827_20 U5
U 1 1
P 5700 4800
F 0 "U5" H 5200 5850 50  0000 L BNN
F 1 "PIC16LF1827" H 5000 5750 50  0000 L BNN
F 2 "Housings_SSOP:SSOP-20_5.3x7.2mm_Pitch0.65mm" H 4650 5550 50  0001 L BNN
F 3 "Good" H 4650 5450 50  0001 L BNN
	1    5700 4800
	1    0    0    -1  
$EndComp
Wire Wire Line
	5100 5500 2700 5500
Wire Wire Line
	2700 5500 2700 4900
Wire Wire Line
	2700 4900 2050 4900
Wire Wire Line
	2750 5300 2050 5300
Wire Wire Line
	2800 4700 2050 4700
Wire Wire Line
	6300 5100 6850 5100
Wire Wire Line
	6850 5100 6850 6100
Wire Wire Line
	6850 6100 2750 6100
Wire Wire Line
	2700 4500 2050 4500
Wire Wire Line
	6300 4100 6750 4100
Wire Wire Line
	6750 3800 6750 4100
Wire Wire Line
	2700 4300 2700 4500
Wire Wire Line
	2700 4300 5100 4300
Wire Wire Line
	2750 5300 2750 6100
$Comp
L 0EsseivaN_Lib:LED P6
U 1 1
P 7200 3700
F 0 "P6" V 7147 3778 60  0000 L CNN
F 1 "GREEN" V 7253 3778 60  0000 L CNN
F 2 "0EsseivaN_Lib:D_0603_HandSoldering" H 7200 3700 60  0001 C CNN
F 3 "" H 7200 3700 60  0000 C CNN
	1    7200 3700
	0    1    1    0   
$EndComp
$Comp
L 0EsseivaN_Lib:R R8
U 1 1
P 7200 3400
F 0 "R8" H 7130 3354 50  0000 R CNN
F 1 "270R" H 7130 3445 50  0000 R CNN
F 2 "0EsseivaN_Lib:R_0805_HandSoldering" V 7130 3400 50  0001 C CNN
F 3 "" H 7200 3400 50  0000 C CNN
	1    7200 3400
	-1   0    0    1   
$EndComp
Wire Wire Line
	6750 3100 6750 3150
Wire Wire Line
	6750 3150 7200 3150
Wire Wire Line
	7200 3150 7200 3200
Connection ~ 6750 3150
Wire Wire Line
	6750 3150 6750 3200
Wire Wire Line
	7200 4300 6300 4300
Text Label 6350 4300 0    60   ~ 0
LED_R
$Comp
L 0EsseivaN_Lib:LED P5
U 1 1
P 2050 6800
F 0 "P5" V 1997 6878 60  0000 L CNN
F 1 "GREEN" V 2103 6878 60  0000 L CNN
F 2 "0EsseivaN_Lib:D_0603_HandSoldering" H 2050 6800 60  0001 C CNN
F 3 "" H 2050 6800 60  0000 C CNN
	1    2050 6800
	0    1    1    0   
$EndComp
$Comp
L 0EsseivaN_Lib:R R5
U 1 1
P 2050 6500
F 0 "R5" H 1980 6454 50  0000 R CNN
F 1 "1k5" H 1980 6545 50  0000 R CNN
F 2 "0EsseivaN_Lib:R_0805_HandSoldering" V 1980 6500 50  0001 C CNN
F 3 "" H 2050 6500 50  0000 C CNN
	1    2050 6500
	-1   0    0    1   
$EndComp
Wire Wire Line
	1900 6200 1900 6250
Wire Wire Line
	1900 6250 2050 6250
Connection ~ 2050 6250
Wire Wire Line
	2050 6250 2050 6300
$Comp
L 0EsseivaN_Lib:GND #PWR08
U 1 1
P 2050 7000
F 0 "#PWR08" H 2050 6700 50  0001 C CNN
F 1 "GND" H 2050 6800 50  0001 C CNN
F 2 "" H 2050 7000 50  0000 C CNN
F 3 "" H 2050 7000 50  0000 C CNN
	1    2050 7000
	1    0    0    -1  
$EndComp
Wire Wire Line
	2050 7000 2050 6900
$Comp
L 0EsseivaN_Lib:R R17
U 1 1
P 7850 3600
F 0 "R17" H 7780 3554 50  0000 R CNN
F 1 "10k" H 7780 3645 50  0000 R CNN
F 2 "0EsseivaN_Lib:R_0805_HandSoldering" V 7780 3600 50  0001 C CNN
F 3 "" H 7850 3600 50  0000 C CNN
	1    7850 3600
	-1   0    0    1   
$EndComp
$Comp
L 0EsseivaN_Lib:R R18
U 1 1
P 7850 4100
F 0 "R18" H 7780 4054 50  0000 R CNN
F 1 "10k" H 7780 4145 50  0000 R CNN
F 2 "0EsseivaN_Lib:R_0805_HandSoldering" V 7780 4100 50  0001 C CNN
F 3 "" H 7850 4100 50  0000 C CNN
	1    7850 4100
	-1   0    0    1   
$EndComp
$Comp
L 0EsseivaN_Lib:VBAT #PWR0110
U 1 1
P 7850 3400
F 0 "#PWR0110" H 7850 3250 50  0001 C CNN
F 1 "VBAT" H 7867 3573 50  0000 C CNN
F 2 "" H 7850 3400 50  0000 C CNN
F 3 "" H 7850 3400 50  0000 C CNN
	1    7850 3400
	1    0    0    -1  
$EndComp
Wire Wire Line
	7850 3800 7850 3850
Connection ~ 7850 3850
Wire Wire Line
	7850 3850 7850 3900
$Comp
L 0EsseivaN_Lib:GND #PWR0111
U 1 1
P 7850 4300
F 0 "#PWR0111" H 7850 4000 50  0001 C CNN
F 1 "GND" H 7850 4100 50  0001 C CNN
F 2 "" H 7850 4300 50  0000 C CNN
F 3 "" H 7850 4300 50  0000 C CNN
	1    7850 4300
	1    0    0    -1  
$EndComp
Wire Wire Line
	6950 4900 6950 5650
Wire Wire Line
	6950 5650 7400 5650
Wire Wire Line
	6950 4900 6300 4900
Text Label 6350 4500 0    60   ~ 0
BATTERY_LVL
$Comp
L 0EsseivaN_Lib:LED P7
U 1 1
P 3450 3500
F 0 "P7" V 3397 3578 60  0000 L CNN
F 1 "RED" V 3503 3578 60  0000 L CNN
F 2 "0EsseivaN_Lib:D_0603_HandSoldering" H 3450 3500 60  0001 C CNN
F 3 "" H 3450 3500 60  0000 C CNN
	1    3450 3500
	0    1    1    0   
$EndComp
$Comp
L 0EsseivaN_Lib:R R9
U 1 1
P 3450 3200
F 0 "R9" H 3380 3154 50  0000 R CNN
F 1 "330R" H 3380 3245 50  0000 R CNN
F 2 "0EsseivaN_Lib:R_0805_HandSoldering" V 3380 3200 50  0001 C CNN
F 3 "" H 3450 3200 50  0000 C CNN
	1    3450 3200
	-1   0    0    1   
$EndComp
$Comp
L 0EsseivaN_Lib:3V3 #PWR0112
U 1 1
P 3450 2900
F 0 "#PWR0112" H 3450 2750 50  0001 C CNN
F 1 "3V3" H 3397 2937 45  0000 R CNN
F 2 "" H 3450 2900 50  0000 C CNN
F 3 "" H 3450 2900 50  0000 C CNN
	1    3450 2900
	1    0    0    -1  
$EndComp
$Comp
L 0EsseivaN_Lib:LED P8
U 1 1
P 3900 3500
F 0 "P8" V 3847 3578 60  0000 L CNN
F 1 "GREEN" V 3953 3578 60  0000 L CNN
F 2 "0EsseivaN_Lib:D_0603_HandSoldering" H 3900 3500 60  0001 C CNN
F 3 "" H 3900 3500 60  0000 C CNN
	1    3900 3500
	0    1    1    0   
$EndComp
$Comp
L 0EsseivaN_Lib:R R16
U 1 1
P 3900 3200
F 0 "R16" H 3830 3154 50  0000 R CNN
F 1 "270R" H 3830 3245 50  0000 R CNN
F 2 "0EsseivaN_Lib:R_0805_HandSoldering" V 3830 3200 50  0001 C CNN
F 3 "" H 3900 3200 50  0000 C CNN
	1    3900 3200
	-1   0    0    1   
$EndComp
Wire Wire Line
	3450 2900 3450 2950
Wire Wire Line
	3450 2950 3900 2950
Wire Wire Line
	3900 2950 3900 3000
Connection ~ 3450 2950
Wire Wire Line
	3450 2950 3450 3000
Wire Wire Line
	5100 5300 2800 5300
Wire Wire Line
	2800 5300 2800 4700
Wire Wire Line
	3900 3600 3900 4500
Wire Wire Line
	3900 4500 5100 4500
Wire Wire Line
	3450 4700 5100 4700
Wire Wire Line
	3450 3600 3450 4700
Text Label 5050 4500 2    60   ~ 0
BATTERY_IND_G
Text Label 5050 4700 2    60   ~ 0
BATTERY_IND_R
Wire Wire Line
	7200 3800 7200 4300
$Comp
L 0EsseivaN_Lib:CONN_01X02 X1
U 1 1
P 8400 3900
F 0 "X1" H 8478 3941 50  0000 L CNN
F 1 "BATTERY_JUMPER" H 8478 3850 50  0000 L CNN
F 2 "0EsseivaN_Lib:Pin_Header_Straight_1x02_Pitch2.54mm" H 8400 3850 50  0001 C CNN
F 3 "" H 8400 3850 50  0000 C CNN
	1    8400 3900
	1    0    0    -1  
$EndComp
Wire Wire Line
	8200 3850 7850 3850
Wire Wire Line
	8200 3950 8200 4500
Wire Wire Line
	6300 4500 8200 4500
$EndSCHEMATC
